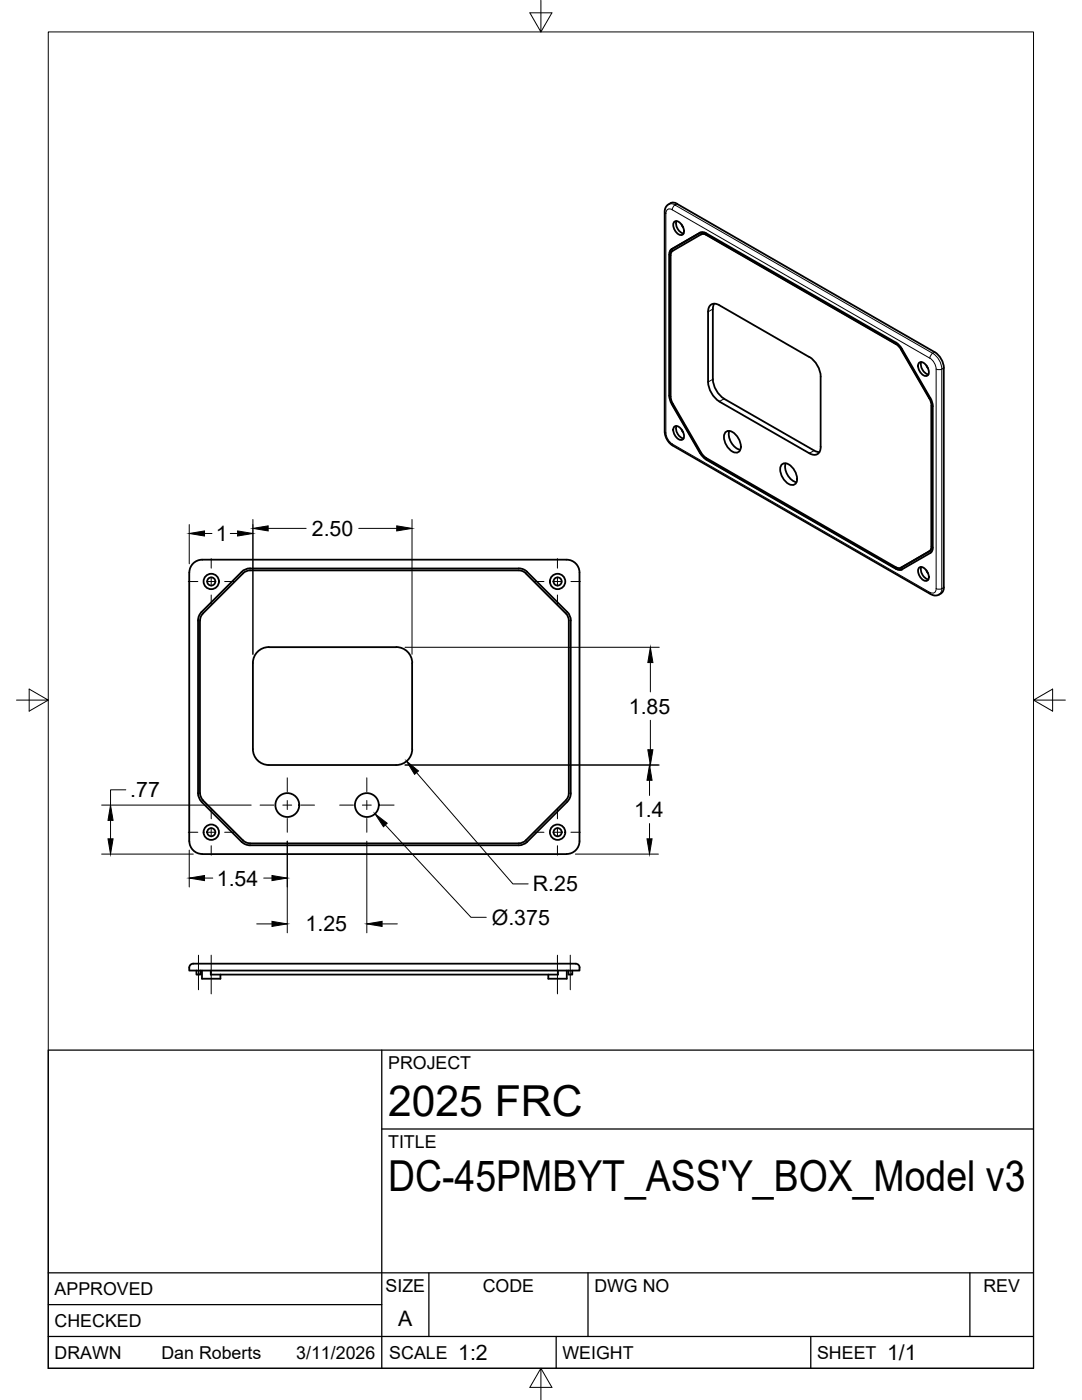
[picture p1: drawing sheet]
<svg xmlns="http://www.w3.org/2000/svg" width="216mm" height="279mm" viewBox="0 0 216 279" stroke-linecap="round" stroke-linejoin="round" font-family="sans-serif">
<!-- layer: Visible -->
<g fill="none" stroke="#000" stroke-width=".36">
<path d="M133.5 50.8v28.2M133.6 50.8v28.2M134 49.7l5.7-3.3a1.18 1.18 0 0 1 1.2 .1l37.9 21.9M134 49.7a1.19 1.19 0 0 0-.5 1.1M134.1 49.7a1.19 1.19 0 0 0-.4 1M134.2 50l-.3 .4-.1 .6v28.2l.4 1.3M134.5 44.3a1.32 1.32 0 0 1 1.8 1 1.17 1.17 0 0 1-.2 1.6 1.91 1.91 0 0 1-1.6-2.6zM135 44.1a2.1 2.1 0 0 0 1.4 2.5M135.1 40.7a1.83 1.83 0 0 0-2 .3l-.3 .4-.2 .7v44.2l.2 .8 .4 .9 1 .9 51.5 29.7 .8 .3 .7-.1a1.82 1.82 0 0 0 1.1-1.6v-43.8a3.9 3.9 0 0 0-1.8-3.1l-51.4-29.6M136 44.8l.3 .6M139.9 46.8l.5-.1 .5 .2M140.9 46.9l38.2 22 .7 .8 5.6 9.8"/>
<path d="M141 46.8l37.9 21.8M141 46.8l-.6-.2-.4 .1-5.8 3.4M133.5 79l.2 .8 .3 .8 5.7 9.9M133.7 78.9l.1 .8 .3 .9M142.2 61.7v14M142.2 75.7a5 5 0 0 0 2.3 3.9M142.5 60.6l-.3 1.1M144.5 79.6l18 10.3M161.5 71.3l-18-10.4a1.38 1.38 0 0 0-1.6-.1 1.38 1.38 0 0 0-.6 1.4v14a5 5 0 0 0 2.2 3.9M161.5 71.2a5 5 0 0 1 2.3 3.9M163.7 75.2v14M178.8 68.4l.6 .5 .6 .7 5.8 10.2 .3 1.3"/>
<path d="M178.9 68.6l1 1.1M179.9 69.7l5.6 9.8M183.4 72.4a1.32 1.32 0 0 1 1.7 1 1.17 1.17 0 0 1-.2 1.6 1.91 1.91 0 0 1-1.5-2.6zM183.8 72.2a2.1 2.1 0 0 0 1.5 2.5M184.9 72.9l.3 .6M185.5 79.5l.4 1.4M134.1 80.6l5.7 9.8 .5 .7 .7 .6M134.2 80.5l5.7 9.8 .7 .9 38.2 22M134.5 85.2a1.32 1.32 0 0 1 1.8 1 1.17 1.17 0 0 1-.2 1.6 1.91 1.91 0 0 1-1.6-2.6zM135 85a2.1 2.1 0 0 0 1.4 2.5M136 85.7l.3 .6M139.7 90.4l.6 .8 .6 .5"/>
<path d="M140.9 91.7l37.9 21.8a1.18 1.18 0 0 0 1.2 .1l5.6-3.2M141 91.7l37.9 21.8M143.5 80.1l18 10.4a1.37 1.37 0 0 0 1.6 .1 1.37 1.37 0 0 0 .7-1.4M144.7 86.4a1.2 1.2 0 0 1 1.9 .1 3.2 3.2 0 0 1 1 3.5 1.2 1.2 0 0 1-1.9-.2 3.2 3.2 0 0 1-1-3.4zM145.5 86a3.3 3.3 0 0 0 2.2 3.8M155.9 92.8a1.2 1.2 0 0 1 1.9 .2 3.2 3.2 0 0 1 1 3.4 1.2 1.2 0 0 1-1.9-.2 3.2 3.2 0 0 1-1-3.4zM156.8 92.5a3.3 3.3 0 0 0 2.1 3.7M162.5 89.9l1 .3M185.8 80.9v28.2M185.9 80.9v28.2M186.1 81.1v28.2a1.19 1.19 0 0 1-.5 1.1M38.7 112.3l1.1-.5 .5-.1h72.8a2.57 2.57 0 0 1 2.5 2.6v53.6a2.57 2.57 0 0 1-2.5 2.5h-72.7a2.6 2.6 0 0 1-2.6-2.5v-53.6a2.57 2.57 0 0 1 .9-2z"/>
<path d="M105.2 114.1l8 8.1 .4 .6 .3 1M105.2 114.1l-.9-.6h-.8h-54l-.7 .2-.6 .4-8 8.1-.6 .9-.1 .7M178.8 113.2l.5 .2 .5-.1M178.9 113.5a1.19 1.19 0 0 0 1.1 .1M179.9 113.3h-.1M183.4 113.3a1.32 1.32 0 0 1 1.7 1 1.17 1.17 0 0 1-.2 1.6 1.91 1.91 0 0 1-1.5-2.6zM183.8 113.2a2.1 2.1 0 0 0 1.5 2.4M184.9 113.9l.3 .5M185.9 109.1l-.1 .6-.4 .3M185.9 109l-.1 .6-.3 .3-5.7 3.4M39.5 123.8v34.9l.3 .7 .4 .6 8.3 8.2 .7 .4 .7 .1h53.6l1.1-.3 .6-.4M39.9 123.8v34.5a1.98 1.98 0 0 0 .6 1.4"/>
<path d="M82.2 132.3v17.2M82.3 132.3a3.1 3.1 0 0 0-3.2-3.1l-25.5-.1a3.2 3.2 0 0 0-3.1 3.2v17.2a3.2 3.2 0 0 0 3.1 3.2h25.5a3.2 3.2 0 0 0 3.2-3.2M112.9 122.4l-8-8a1.98 1.98 0 0 0-1.4-.6h-53.6a1.96 1.96 0 0 0-1.4 .6l-8 8a1.98 1.98 0 0 0-.6 1.4M112.9 122.4a1.98 1.98 0 0 1 .6 1.4M113.5 123.8v34.5a1.98 1.98 0 0 1-.6 1.4M113.9 123.8v34.9l-.3 .7-.4 .6-8 8M40.5 159.7l8 8 .6 .4 .8 .2h53.6a1.98 1.98 0 0 0 1.4-.6l8-8M39.2 193.7v.8h.8v-.8M40.3 193.7v1.6h3.7v-.8M42.1 193.7v.8h69.2v-.8M113.1 193.7v1.6h-3.7v-.8M113.4 193.7v.8h.8v-.8"/>
<path d="M114.9 192.3h-75a3.3 3.3 0 0 0-1.9 .3l-.2 .2v.9h77.8a1.03 1.03 0 0 0-.4-1.3l-.3-.1"/>
<circle cx="42.2" cy="116" r="1.53"/>
<circle cx="42.2" cy="116" r=".81"/>
<circle cx="111.3" cy="116" r=".81"/>
<circle cx="111.3" cy="116" r="1.53"/>
<circle cx="42.2" cy="166.1" r=".81"/>
<circle cx="42.2" cy="166.1" r="1.53"/>
<circle cx="57.3" cy="160.7" r="2.38"/>
<circle cx="73.2" cy="160.7" r="2.38"/>
<circle cx="111.3" cy="166.1" r="1.53"/>
<circle cx="111.3" cy="166.1" r=".81"/>
</g>
<!-- layer: Visible Narrow -->
<g fill="none" stroke="#000" stroke-width=".2">
<path d="M132.6 42.3l.3 .3v43.8l-.3-.3M133.4 40.8a1.29 1.29 0 0 1 1.3 .1l-.4 .4-.2 .6M133.6 50.8h-.1M134.1 49.7h-.1M134.1 41.9l51.4 29.6a2.8 2.8 0 0 1 1.3 2.2v43.8M134.1 41.9l-.7-.2-.5 .5v.4M135.1 40.7l-.4 .2 51.4 29.6M141 46.8l-.1 .1M133.6 79h-.1M142.2 75.7l-.9 .5M142.2 61.7l-.9 .5M144.5 79.6l-1 .5"/>
<path d="M178.9 68.6l-.1 .1M179.9 69.7h-.1M185.5 79.5h-.1M186.1 70.5l-.4 .4-.2 .6M186.1 70.5a4 4 0 0 1 1.8 3.2M186.5 70.3l-.4 .2M186.8 73.7l.6 .1 .5-.1M188.3 73.4l-.4 .3v43.8M132.9 86.4a2.8 2.8 0 0 0 1.2 2.2M134.1 80.6h-.1M134.1 88.6l51.4 29.6 .8 .2 .4-.5 .1-.4M134.1 88.6l.2 .4"/>
<path d="M139.8 90.4l-.1 .1M141 91.7h-.1M162.5 89.9l-1 .6M185.9 80.9h-.1M178.9 113.5h-.1M179.9 113.3h-.1M185.5 110h-.1M185.5 118.2l.2 .4M185.9 109.1h-.1M186.8 117.5l.6 .1 .5-.1M187.9 117.5a1.29 1.29 0 0 1-.5 1.1M188.3 117.2l-.4 .3"/>
</g>
<!-- layer: Border -->
<path d="M9.6 6.4h196.6v266.7h-196.6zM107.9 0v6.4l-2.2-3.8h4.4l-2.2 3.8M3.3 139.7h6.3l-3.8-2.2v4.4l3.8-2.2M206.2 139.7l3.8 2.2v-4.4l-3.8 2.2h6.4M107.9 273.1l2.2 3.8h-4.4l2.2-3.8v6.3" fill="none" stroke="#000" stroke-width=".2"/>
<!-- layer: Titleblock -->
<path d="M9.6 209.6h196.6v63.5h-196.6zM76.2 209.6v63.5M76.2 225.3h130M9.6 254h196.6M85.6 254v12.7M117.3 254v12.7M193.5 254v12.7M9.6 266.7h196.6M9.6 260.4h66.6M111 266.7v6.4M161.8 266.7v6.4" fill="none" stroke="#000" stroke-width=".25"/>
<!-- layer: Smart Centers -->
<g fill="none" stroke="#000" stroke-width=".2">
<path d="M37.6 116.1h1.9M41.3 116.1h1.8M42.1 111.5v1.9M42.1 115.2v1.7M42.1 118.7v1.9M44.8 116.1h1.9M106.7 116.1h1.8M110.3 116.1h1.8M111.2 111.5v1.9M111.2 115.2v1.7M111.2 118.7v1.9M113.9 116.1h1.9"/>
<path d="M57.3 155.2v2.8M57.3 159.8v1.8M73.2 155.2v2.8M73.2 159.8v1.8M37.6 166.1h1.9M41.3 166.1h1.8M42.1 161.5v1.9M42.1 165.2v1.8M42.1 168.8v1.9M44.8 166.1h1.9M51.9 160.7h2.8M56.4 160.7h1.8"/>
<path d="M57.3 163.3v2.8M60 160.7h2.8M67.8 160.7h2.7M72.3 160.7h1.8M73.2 163.3v2.8M75.9 160.7h2.7M106.7 166.1h1.8M110.3 166.1h1.8M111.2 161.5v1.9M111.2 165.2v1.8M111.2 168.8v1.9M113.9 166.1h1.9"/>
<path d="M39.6 190.6v6.9M42.1 190.6v7.8M111.2 190.6v7.8M113.8 190.6v6.9"/>
</g>
<!-- layer: FD_Dimensions -->
<g fill="none" stroke="#000" stroke-width=".2">
<path d="M37.8 104.7v7.8M40.8 106.5h1.5M46 106.5h1.4M50.5 103.7v26.9M53.5 105.5h7.6M71.6 105.5h7.6M82.2 103.7v26.9M80.8 129.2h50.8M129.8 132.2v5.9M25.1 157.6h-3v3.1M80.8 152.7h50.8M83.1 154.2l19.2 22.2h3.1"/>
<path d="M129.6 155.7v3.1M129.8 143.7v5.9M20.3 170.5h18.3M20.3 160.7h29.8M22.1 163.7v3.7M37.8 169.7v7.3M40.8 175.2h1.7M52.6 175.2h1.7M57.3 167.9v18.3M73.2 167.9v18.3M76.9 164.7l17.1 18.4h3M114.8 170.5h16.6"/>
<path d="M129.6 164.4v3M51.2 184.4h3.1M76.2 184.4h3.1"/>
</g>
<g fill="#000" stroke="#000" stroke-width=".2">
<path d="M37.8 106.5l3-.5v1zM47.4 106l3.1 .5-3.1 .5zM50.5 105.5l3-.6v1.1zM79.2 104.9l3 .6-3 .5zM129.8 129.2l.5 3h-1zM81.1 151.9l2.4 2-.8 .6zM129.6 152.7l.5 3h-1zM129.3 149.6h1l-.5 3.1zM21.5 167.4h1.1l-.5 3.1zM22.1 160.7l.5 3h-1.1zM37.8 175.2l3-.5v1zM54.3 174.7l3 .5-3 .5z"/>
<path d="M74.8 162.4l2.5 1.9-.8 .7zM129.1 167.4h1l-.5 3.1zM54.3 183.9l3 .5-3 .5zM73.2 184.4l3-.5v1z"/>
</g>
<g font-size="8.5">
<text x="77.4" y="222.8">2025 FRC</text>
<text x="77.4" y="237.8">DC-45PMBYT_ASS'Y_BOX_Model v3</text>
</g>
<g font-size="4.3">
<text x="43.1" y="108">1</text>
<text x="62.2" y="107">2.50</text>
<text x="125.5" y="142.4">1.85</text>
<text x="26" y="159.2">.77</text>
<text x="126.5" y="163.1">1.4</text>
<text x="43.3" y="176.7">1.54</text>
<text x="106.3" y="177.9">R.25</text>
<text x="61" y="185.9">1.25</text>
<text x="98.1" y="184.5">Ø.375</text>
<text x="79.5" y="264.5">A</text>
<text x="91.4" y="271.4">1:2</text>
<text x="177" y="271.4">1/1</text>
</g>
<g font-size="3.5">
<text x="77.4" y="213.4">PROJECT</text>
<text x="77.4" y="229.1">TITLE</text>
<text x="76.9" y="257.8">SIZE</text>
<text x="96.3" y="257.8">CODE</text>
<text x="118.6" y="257.8">DWG NO</text>
<text x="196.2" y="257.8">REV</text>
<text x="10.9" y="258.5">APPROVED</text>
<text x="10.9" y="264.8">CHECKED</text>
<text x="10.9" y="271.2">DRAWN</text>
<text x="32.2" y="271.2">Dan Roberts</text>
<text x="59.1" y="271.2">3/11/2026</text>
<text x="77.7" y="271.2">SCALE</text>
<text x="112.2" y="271.2">WEIGHT</text>
<text x="163" y="271.2">SHEET</text>
</g>
</svg>
